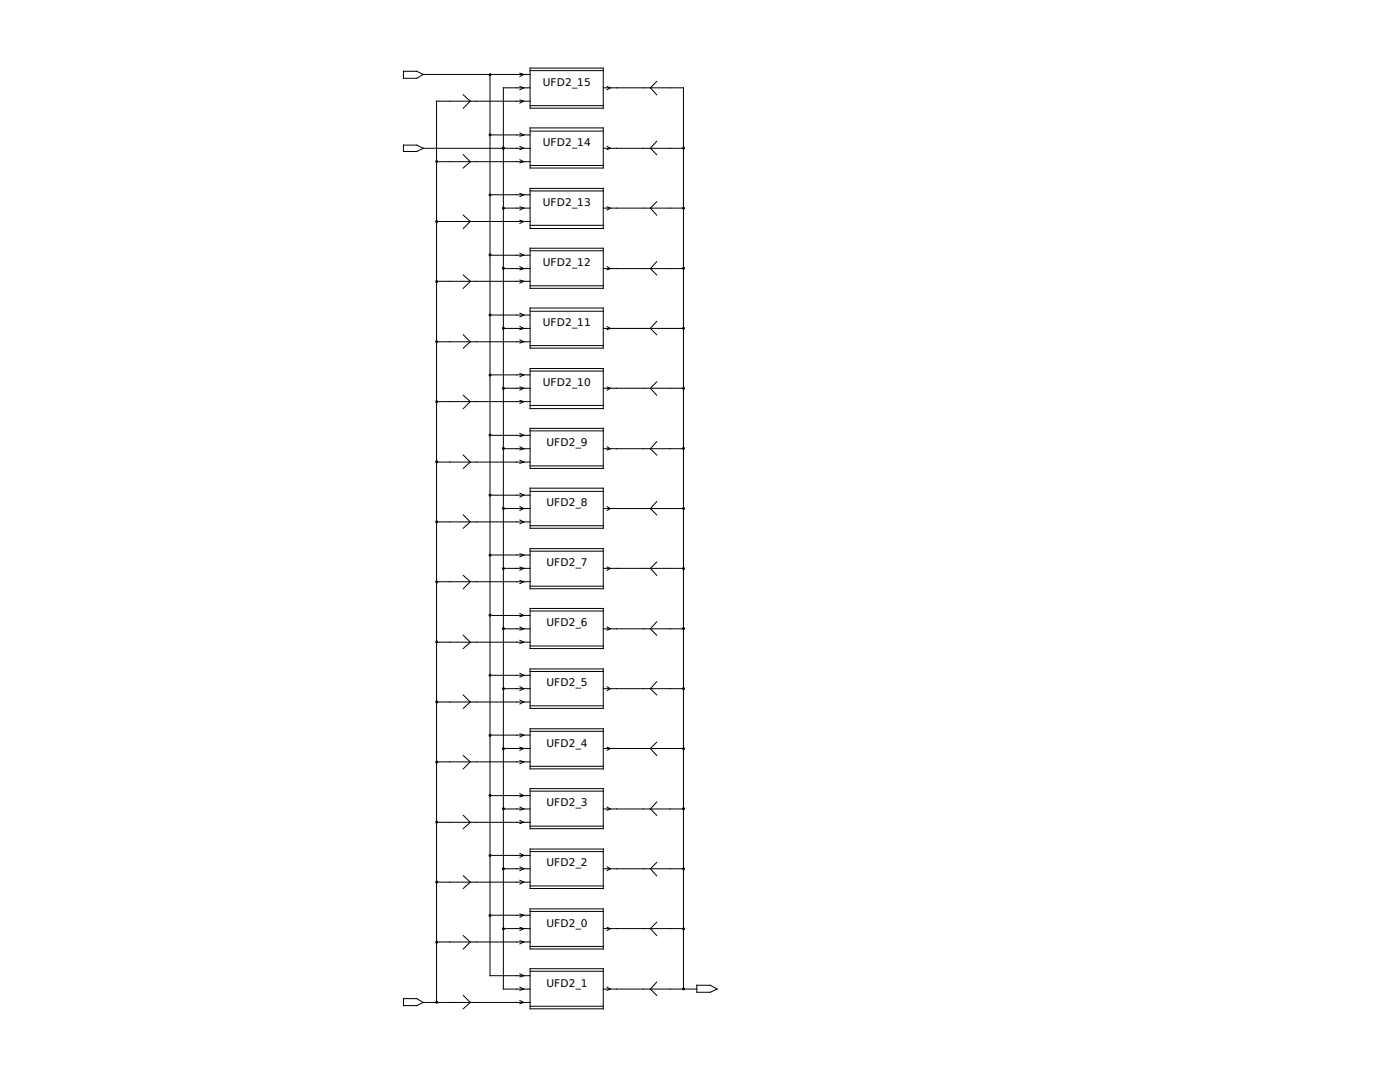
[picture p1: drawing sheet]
<svg xmlns="http://www.w3.org/2000/svg" width="279mm" height="216mm" viewBox="0 0 279 216" stroke-linecap="round" stroke-linejoin="round" font-family="sans-serif">
<g fill="none" stroke="#000" stroke-width=".2">
<path d="M80.5 14.2h2.7l1.3 .7-1.3 .7h-2.7zM84.5 14.9h21.3M92.5 18.9l1.4 1.3-1.4 1.4M97.8 14.9v179.8h8M103.8 14.6l.7 .3-.7 .3M103.8 17.3l.7 .2-.7 .4M103.8 19.9l.7 .3-.7 .4M105.8 13.6h14.6v8h-14.6zM105.8 14.1h14.6M105.8 17.5h-5.3v179.9h5.3M120.4 17.5h16v179.9M121.2 17.3l.6 .2-.6 .4"/>
<path d="M131.1 16.3l-1.3 1.2 1.3 1.4M80.5 29h2.7l1.3 .6-1.3 .6h-2.7zM84.5 29.6h21.3M87.1 32.3h18.7M92.5 30.9l1.4 1.4-1.4 1.2M97.8 26.9h8M97.8 38.9h8M103.8 31.9l.7 .4-.7 .2M103.8 29.2l.7 .4-.7 .2M103.8 26.5l.7 .4-.7 .3M103.8 38.6l.7 .3-.7 .3M105.8 25.5h14.6v8h-14.6z"/>
<path d="M105.8 37.6h14.6v8h-14.6zM105.8 38.1h14.6M105.8 21.1h14.6M105.8 26.2h14.6M105.8 33h14.6M105.8 20.2h-18.7v179.8M120.4 29.6h16M121.2 29.2l.6 .4-.6 .2M131.1 28.2l-1.3 1.4 1.3 1.3M87.1 44.2h18.7M87.1 56.1h18.7M92.5 42.9l1.4 1.3-1.4 1.4"/>
<path d="M92.5 54.9l1.4 1.2-1.4 1.4M97.8 50.9h8M100.5 41.5h5.3M100.5 53.6h5.3M103.8 55.9l.7 .2-.7 .4M103.8 41.3l.7 .2-.7 .4M103.8 43.9l.7 .3-.7 .4M103.8 53.2l.7 .4-.7 .2M103.8 50.5l.7 .4-.7 .3M105.8 49.5h14.6v8h-14.6zM105.8 45h14.6M105.8 50h14.6"/>
<path d="M105.8 57h14.6M120.4 41.5h16M120.4 53.6h16M121.2 53.2l.6 .4-.6 .2M121.2 41.3l.6 .2-.6 .4M131.1 40.3l-1.3 1.2 1.3 1.4M131.1 52.2l-1.3 1.4 1.3 1.3M87.1 68.2h18.7M92.5 66.8l1.4 1.4-1.4 1.3M92.5 78.9l1.4 1.2-1.4 1.4M97.8 74.8h8M97.8 62.9h8"/>
<path d="M100.5 77.5h5.3M100.5 65.5h5.3M103.8 79.9l.7 .2-.7 .4M103.8 67.8l.7 .4-.7 .3M103.8 77.2l.7 .3-.7 .4M103.8 74.5l.7 .3-.7 .4M103.8 62.5l.7 .4-.7 .3M103.8 65.2l.7 .3-.7 .3M105.8 61.5h14.6v8h-14.6zM105.8 73.5h14.6v8h-14.6zM105.8 74h14.6M105.8 62.1h14.6"/>
<path d="M105.8 69h14.6M120.4 77.5h16M120.4 65.5h16M121.2 77.2l.6 .3-.6 .4M121.2 65.2l.6 .3-.6 .3M131.1 76.2l-1.3 1.3 1.3 1.4M131.1 64.1l-1.3 1.4 1.3 1.3M87.1 92.2h18.7M87.1 80.1h18.7M92.5 90.8l1.4 1.4-1.4 1.3M97.8 98.8h8M97.8 86.9h8"/>
<path d="M100.5 89.5h5.3M103.8 91.8l.7 .4-.7 .3M103.8 98.4l.7 .4-.7 .4M103.8 89.2l.7 .3-.7 .3M103.8 86.5l.7 .4-.7 .2M105.8 85.5h14.6v8h-14.6zM105.8 97.4h14.6v8h-14.6zM105.8 80.9h14.6M105.8 98h14.6M105.8 86h14.6M105.8 93h14.6M120.4 89.5h16"/>
<path d="M121.2 89.2l.6 .3-.6 .3M131.1 88.1l-1.3 1.4 1.3 1.3M87.1 116.1h18.7M87.1 104.1h18.7M92.5 114.8l1.4 1.3-1.4 1.4M92.5 102.7l1.4 1.4-1.4 1.3M97.8 110.7h8M100.5 101.5h5.3M100.5 113.4h5.3M103.8 103.8l.7 .3-.7 .4M103.8 113.2l.7 .2-.7 .4M103.8 115.8l.7 .3-.7 .4"/>
<path d="M103.8 101.1l.7 .4-.7 .4M103.8 110.5l.7 .2-.7 .4M105.8 109.5h14.6v8h-14.6zM105.8 104.9h14.6M105.8 110h14.6M105.8 117h14.6M120.4 101.5h16M120.4 113.4h16M121.2 113.2l.6 .2-.6 .4M121.2 101.1l.6 .4-.6 .4M131.1 100.1l-1.3 1.4 1.3 1.2M131.1 112.1l-1.3 1.3 1.3 1.4"/>
<path d="M87.1 128.1h18.7M92.5 138.7l1.4 1.4-1.4 1.3M92.5 126.7l1.4 1.4-1.4 1.3M97.8 122.8h8M97.8 134.7h8M100.5 137.4h5.3M100.5 125.5h5.3M103.8 137l.7 .4-.7 .4M103.8 127.8l.7 .3-.7 .3M103.8 125.1l.7 .4-.7 .2M103.8 122.4l.7 .4-.7 .3M103.8 139.7l.7 .4-.7 .4"/>
<path d="M103.8 134.4l.7 .3-.7 .4M105.8 121.4h14.6v8h-14.6zM105.8 133.5h14.6v7.9h-14.6zM105.8 134h14.6M105.8 121.9h14.6M105.8 128.9h14.6M120.4 137.4h16M120.4 125.5h16M121.2 125.1l.6 .4-.6 .2M121.2 137l.6 .4-.6 .4M131.1 136l-1.3 1.4 1.3 1.3M131.1 124.1l-1.3 1.4 1.3 1.2"/>
<path d="M87.1 140.1h18.7M87.1 152h18.7M92.5 150.7l1.4 1.3-1.4 1.4M97.8 146.7h8M97.8 158.8h8M100.5 149.4h5.3M103.8 146.4l.7 .3-.7 .4M103.8 149.1l.7 .3-.7 .3M103.8 151.8l.7 .2-.7 .4M103.8 158.4l.7 .4-.7 .2M105.8 145.4h14.6v8h-14.6zM105.8 157.4h14.6v8h-14.6z"/>
<path d="M105.8 145.9h14.6M105.8 152.9h14.6M105.8 157.9h14.6M105.8 140.8h14.6M120.4 149.4h16M121.2 149.1l.6 .3-.6 .3M131.1 148.1l-1.3 1.3 1.3 1.3M87.1 164.1h18.7M87.1 176h18.7M92.5 162.7l1.4 1.4-1.4 1.3M92.5 174.8l1.4 1.2-1.4 1.3M97.8 170.7h8"/>
<path d="M100.5 161.4h5.3M100.5 173.4h5.3M103.8 175.6l.7 .4-.7 .4M103.8 173l.7 .4-.7 .3M103.8 170.3l.7 .4-.7 .4M103.8 163.7l.7 .4-.7 .2M103.8 161l.7 .4-.7 .3M105.8 169.4h14.6v7.9h-14.6zM105.8 169.9h14.6M105.8 176.8h14.6M105.8 164.8h14.6M120.4 161.4h16"/>
<path d="M120.4 173.4h16M121.2 173l.6 .4-.6 .3M121.2 161l.6 .4-.6 .3M131.1 160l-1.3 1.4 1.3 1.3M131.1 172.1l-1.3 1.3 1.3 1.4M80.5 199.3h2.7l1.3 .7-1.3 .7h-2.7zM87.1 188h18.7M92.5 186.7l1.4 1.3-1.4 1.4M92.5 198.6l1.4 1.4-1.4 1.3M97.8 182.6h8M100.5 185.3h5.3M103.8 182.4l.7 .2-.7 .4"/>
<path d="M103.8 185l.7 .3-.7 .4M103.8 187.7l.7 .3-.7 .3M103.8 194.3l.7 .4-.7 .2M103.8 199.6l.7 .4-.7 .3M103.8 197l.7 .4-.7 .2M105.8 181.4h14.6v8h-14.6zM105.8 193.3h14.6v8h-14.6zM105.8 193.8h14.6M105.8 181.9h14.6M105.8 188.8h14.6M120.4 185.3h16M120.4 197.4h18.7"/>
<path d="M121.2 185l.6 .3-.6 .4M121.2 197l.6 .4-.6 .2M131.1 184l-1.3 1.3 1.3 1.4M131.1 196l-1.3 1.4 1.3 1.2M139.1 196.6h2.6l1.4 .8-1.4 .6h-2.6zM84.5 200h21.3M105.8 200.8h14.6"/>
<circle cx="87.2" cy="32.2" r=".2"/>
<circle cx="136.4" cy="29.6" r=".2"/>
<circle cx="87.2" cy="56.2" r=".2"/>
<circle cx="87.2" cy="44.2" r=".2"/>
<circle cx="136.4" cy="53.5" r=".2"/>
<circle cx="136.4" cy="41.5" r=".2"/>
<circle cx="87.2" cy="68.2" r=".2"/>
<circle cx="136.4" cy="77.5" r=".2"/>
<circle cx="136.4" cy="65.5" r=".2"/>
<circle cx="87.2" cy="80.2" r=".2"/>
<circle cx="87.2" cy="92.1" r=".2"/>
<circle cx="136.4" cy="89.5" r=".2"/>
<circle cx="87.2" cy="116.1" r=".2"/>
<circle cx="87.2" cy="104.1" r=".2"/>
<circle cx="136.4" cy="101.5" r=".2"/>
<circle cx="136.4" cy="113.4" r=".2"/>
<circle cx="87.2" cy="128.1" r=".2"/>
<circle cx="136.4" cy="125.4" r=".2"/>
<circle cx="136.4" cy="137.4" r=".2"/>
<circle cx="87.2" cy="152.1" r=".2"/>
<circle cx="87.2" cy="140.1" r=".2"/>
<circle cx="136.4" cy="149.4" r=".2"/>
<circle cx="87.2" cy="176" r=".2"/>
<circle cx="87.2" cy="164" r=".2"/>
<circle cx="136.4" cy="173.4" r=".2"/>
<circle cx="136.4" cy="161.4" r=".2"/>
<circle cx="87.2" cy="200" r=".2"/>
<circle cx="87.2" cy="188" r=".2"/>
<circle cx="136.4" cy="197.3" r=".2"/>
<circle cx="136.4" cy="185.3" r=".2"/>
</g>
<g fill="#000" stroke="#000" stroke-width=".2">
<circle cx="97.8" cy="14.9" r=".2"/>
<circle cx="97.8" cy="38.9" r=".2"/>
<circle cx="97.8" cy="26.9" r=".2"/>
<circle cx="100.5" cy="29.6" r=".2"/>
<circle cx="97.8" cy="50.9" r=".2"/>
<circle cx="100.5" cy="53.5" r=".2"/>
<circle cx="100.5" cy="41.5" r=".2"/>
<circle cx="97.8" cy="74.8" r=".2"/>
<circle cx="97.8" cy="62.9" r=".2"/>
<circle cx="100.5" cy="77.5" r=".2"/>
<circle cx="100.5" cy="65.5" r=".2"/>
<circle cx="97.8" cy="98.8" r=".2"/>
<circle cx="97.8" cy="86.8" r=".2"/>
<circle cx="100.5" cy="89.5" r=".2"/>
<circle cx="97.8" cy="110.8" r=".2"/>
<circle cx="100.5" cy="113.4" r=".2"/>
<circle cx="100.5" cy="101.5" r=".2"/>
<circle cx="97.8" cy="134.7" r=".2"/>
<circle cx="97.8" cy="122.8" r=".2"/>
<circle cx="100.5" cy="137.4" r=".2"/>
<circle cx="100.5" cy="125.4" r=".2"/>
<circle cx="97.8" cy="146.7" r=".2"/>
<circle cx="97.8" cy="158.7" r=".2"/>
<circle cx="100.5" cy="149.4" r=".2"/>
<circle cx="97.8" cy="170.7" r=".2"/>
<circle cx="100.5" cy="161.4" r=".2"/>
<circle cx="100.5" cy="173.4" r=".2"/>
<circle cx="97.8" cy="182.7" r=".2"/>
<circle cx="100.5" cy="185.3" r=".2"/>
</g>
<g font-size="2.1">
<text x="108.3" y="17.1">UFD2_15</text>
<text x="108.3" y="29.1">UFD2_14</text>
<text x="108.3" y="41.1">UFD2_13</text>
<text x="108.3" y="53.1">UFD2_12</text>
<text x="108.3" y="65">UFD2_11</text>
<text x="108.3" y="77.1">UFD2_10</text>
<text x="109.1" y="89">UFD2_9</text>
<text x="109.1" y="101">UFD2_8</text>
<text x="109.1" y="113">UFD2_7</text>
<text x="109.1" y="125">UFD2_6</text>
<text x="109.1" y="136.9">UFD2_5</text>
<text x="109.1" y="149">UFD2_4</text>
<text x="109.1" y="160.9">UFD2_3</text>
<text x="109.1" y="172.8">UFD2_2</text>
<text x="109.1" y="184.9">UFD2_0</text>
<text x="109.1" y="196.8">UFD2_1</text>
</g>
</svg>
